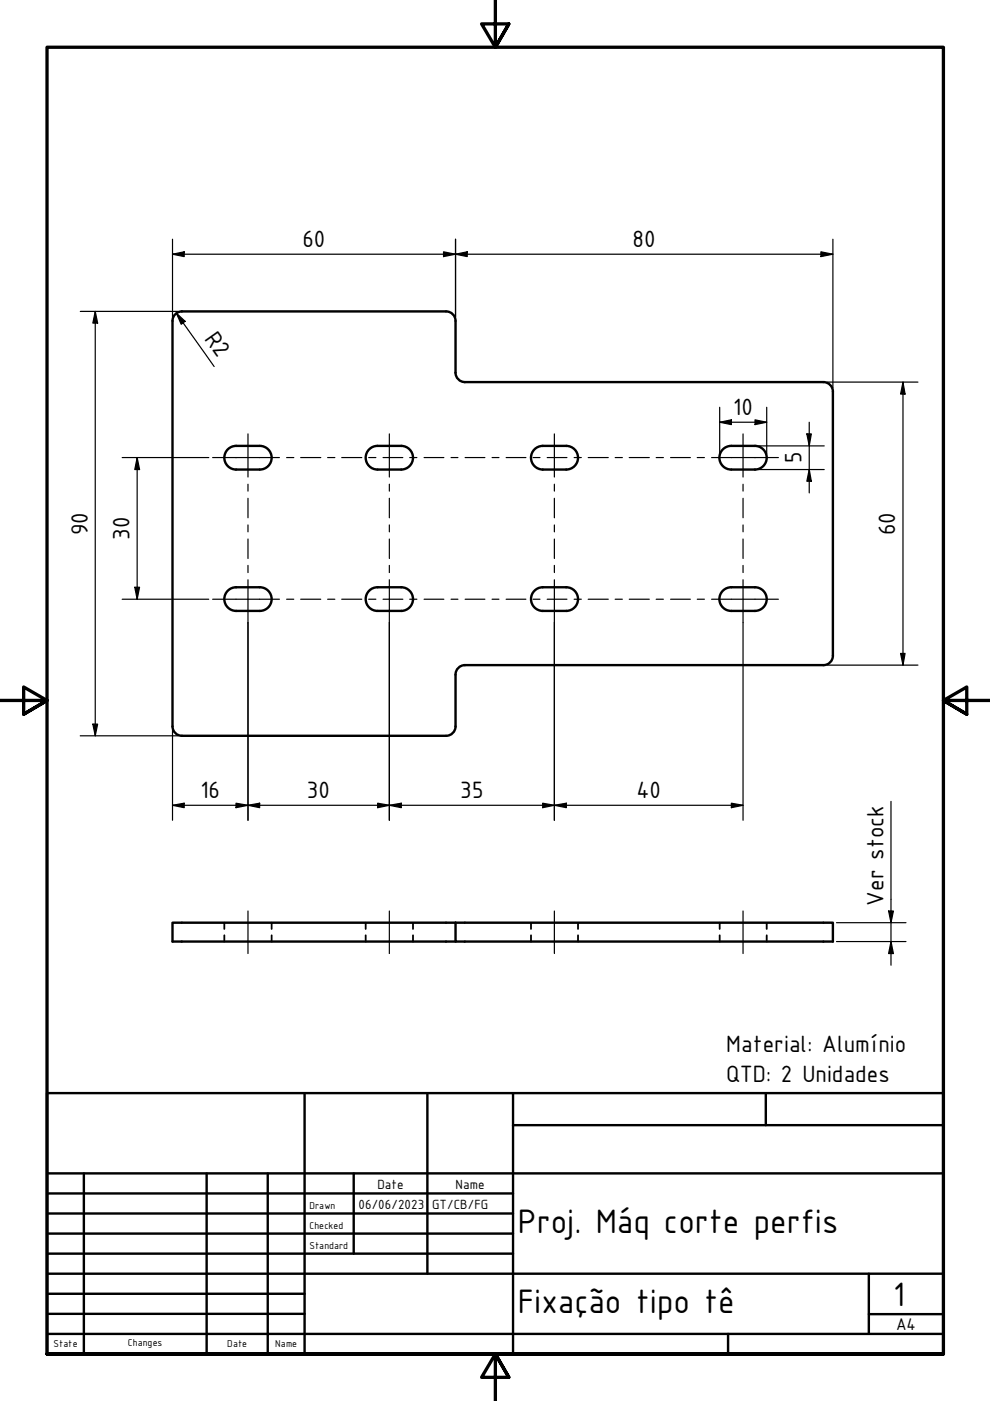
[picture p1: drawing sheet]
<svg xmlns="http://www.w3.org/2000/svg" width="210mm" height="297mm" viewBox="0 0 210 297" stroke-linecap="round" stroke-linejoin="round" font-family="sans-serif">
<!-- layer: Visible (ISO) -->
<g fill="none" stroke="#000" stroke-width=".51">
<path d="M36.6 68.1v85.9M38.5 66h56.1a2 2 0 0 1 2 2M38.6 66a2 2 0 0 0-2 2M96.6 68.1v10.9a2 2 0 0 0 2 2M50 94.5h5.1a2.51 2.51 0 0 1 2.5 2.5 2.51 2.51 0 0 1-2.5 2.6h-5.1M50.1 94.5a2.51 2.51 0 0 0-2.5 2.5 2.51 2.51 0 0 0 2.5 2.6M80 94.5a2.51 2.51 0 0 0-2.5 2.5 2.51 2.51 0 0 0 2.5 2.6M80.1 94.5h5a2.51 2.51 0 0 1 2.5 2.5 2.51 2.51 0 0 1-2.5 2.6h-5M98.6 81h76M113.5 95.1l1-.5 .6-.1h4.9a2.51 2.51 0 0 1 2.6 2.5 2.51 2.51 0 0 1-2.5 2.6h-5a2.51 2.51 0 0 1-2.4-1.7 2.51 2.51 0 0 1 .8-2.8zM153.5 95.1l1-.5 .6-.1h5a2.51 2.51 0 0 1 2.5 2.5 2.51 2.51 0 0 1-2.5 2.6h-5.1a2.51 2.51 0 0 1-2.3-1.7 2.51 2.51 0 0 1 .8-2.8zM174.6 81a2 2 0 0 1 2 2"/>
<path d="M176.6 83v56a2 2 0 0 1-2 2M50 124.5h5.1a2.51 2.51 0 0 1 2.5 2.5 2.51 2.51 0 0 1-2.5 2.5h-5.1M50.1 124.5a2.51 2.51 0 0 0-2.5 2.5 2.51 2.51 0 0 0 2.5 2.5M80 124.5a2.51 2.51 0 0 0-2.5 2.5 2.51 2.51 0 0 0 2.5 2.5M80.1 124.5h5a2.51 2.51 0 0 1 2.5 2.5 2.51 2.51 0 0 1-2.5 2.5h-5M113.5 125.1l1-.5 .6-.1h4.9a2.51 2.51 0 0 1 2.6 2.5 2.51 2.51 0 0 1-2.5 2.5h-5a2.51 2.51 0 0 1-2.4-1.7 2.51 2.51 0 0 1 .8-2.7zM153.5 125.1l1-.5 .6-.1h5a2.51 2.51 0 0 1 2.5 2.5 2.51 2.51 0 0 1-2.5 2.5h-5.1a2.51 2.51 0 0 1-2.3-1.7 2.51 2.51 0 0 1 .8-2.7zM36.6 154a2 2 0 0 0 2 2M96.6 154a2 2 0 0 1-2 2h-56.1M96.6 143.1v10.9M98.6 141h76M98.6 141a2 2 0 0 0-2 2"/>
<path d="M96.6 195.6v4h80v-4h-140v4h60"/>
</g>
<!-- layer: Hidden (ISO) -->
<g fill="none" stroke="#000" stroke-width=".38">
<path d="M47.6 195.6v1.4M47.6 198.3v1.3M57.6 195.6v1.4M57.6 198.3v1.3M77.5 195.6v1.4M77.5 198.3v1.3M87.6 195.6v1.4M87.6 198.3v1.3M112.6 195.6v1.4M112.6 198.3v1.3M122.6 195.6v1.4M122.6 198.3v1.3"/>
<path d="M152.6 195.6v1.4M152.6 198.3v1.3M162.6 195.6v1.4M162.6 198.3v1.3"/>
</g>
<!-- layer: Border (ISO) -->
<path d="M105 0v10l-2.9-4.9h5.8l-2.9 4.9 2.9-4.9M0 148.5h10l-5-2.8v5.7l5-2.9-5 2.9M210 148.5h-10l5-2.8v5.7l-5-2.9 5 2.9M10 287.1v-277.1h190v277.1h-190h190M107.9 292l-2.9-4.9 2.9 4.9h-5.8l2.9-4.9v9.9" fill="none" stroke="#000" stroke-width=".7"/>
<!-- layer: Title (ISO) -->
<g fill="none" stroke="#000" stroke-width=".51">
<path d="M10 231.8h190v55.3h-190zM64.6 231.8v55.3M90.6 231.8v38.3M108.8 238.6h91.2M108.8 231.8v55.3M162.4 231.8v6.8M10 253h98.8M10 257.3h98.8M10 248.8h190M17.8 248.8v38.3M43.8 248.8v38.3M56.8 248.8v38.3"/>
<path d="M75 248.8v17M10 261.5h98.8M10 265.8h98.8M10 270.1h190M10 274.3h54.6M10 278.6h54.6M184.2 278.6h15.8M184.2 270.1v12.7M10 282.8h190M154.4 282.8v4.3"/>
</g>
<!-- layer: Dimension (ISO) -->
<g fill="none" stroke="#000" stroke-width=".25">
<path d="M36.6 53.9l2.5-.5v1zM36.6 53.9h140M36.6 50.7v16.5M94 53.4l2.6 .5-2.6 .5zM96.6 53.9l2.5-.5v1zM96.6 50.7v16.5M174.1 53.4l2.5 .5-2.5 .5zM176.6 50.7v31.5M17 66h20.8M20.2 66l.5 2.5h-1zM20.2 66v90M37.4 66.4l1.8 1.7-.8 .7z"/>
<path d="M37.4 66.4l8 11.3M25.9 97h18.4M29.1 97l.5 2.6h-1zM29.1 97v30M152.6 89.5l2.5-.5v1zM152.6 89.5h10M152.6 86.3v10M160.1 89l2.5 .5-2.5 .5zM160.8 94.5h14M160.8 99.6h14M162.6 86.3v10M171.1 92h.9l-.4 2.5z"/>
<path d="M171.6 99.6l.4 2.4h-.9zM171.6 89.5v15M175.4 81h19.2M191.5 81l.4 2.6h-1zM191.5 81v60M25.9 127h18.4M28.6 124.5h1l-.5 2.5zM52.6 132v41.9M82.5 132v41.9M117.5 132v41.9M157.5 132v41.9M190.9 138.5h1l-.4 2.5z"/>
<path d="M17 156h20.8M19.7 153.5h1l-.5 2.5zM36.6 154.8v19.1M175.4 141h19.2M36.6 170.7l2.5-.4v.9zM36.6 170.7h120.9M50 170.3l2.6 .4-2.6 .5zM52.6 170.7l2.5-.4v.9zM80.1 170.3l2.4 .4-2.4 .5zM82.5 170.7l2.6-.4v.9zM115.1 170.3l2.4 .4-2.4 .5zM117.5 170.7l2.6-.4v.9z"/>
<path d="M155.1 170.3l2.4 .4-2.4 .5zM188.9 169.9v34.7M177.4 199.6h14.7M177.4 195.6h14.7M188.4 193.2h1l-.5 2.4zM188.9 199.6l.5 2.6h-1z"/>
</g>
<g fill="#000">
<path d="M36.6 53.9l2.5-.5v1z" fill-rule="evenodd"/>
<path d="M94 53.4l2.6 .5-2.6 .5z" fill-rule="evenodd"/>
<path d="M96.6 53.9l2.5-.5v1z" fill-rule="evenodd"/>
<path d="M174.1 53.4l2.5 .5-2.5 .5z" fill-rule="evenodd"/>
<path d="M20.2 66l.5 2.5h-1z" fill-rule="evenodd"/>
<path d="M37.4 66.4l1.8 1.7-.8 .7z" fill-rule="evenodd"/>
<path d="M29.1 97l.5 2.6h-1z" fill-rule="evenodd"/>
<path d="M152.6 89.5l2.5-.5v1z" fill-rule="evenodd"/>
<path d="M160.1 89l2.5 .5-2.5 .5z" fill-rule="evenodd"/>
<path d="M171.1 92h.9l-.4 2.5z" fill-rule="evenodd"/>
<path d="M191.5 81l.4 2.6h-1z" fill-rule="evenodd"/>
<path d="M171.6 99.6l.4 2.4h-.9z" fill-rule="evenodd"/>
<path d="M28.6 124.5h1l-.5 2.5z" fill-rule="evenodd"/>
<path d="M190.9 138.5h1l-.4 2.5z" fill-rule="evenodd"/>
<path d="M19.7 153.5h1l-.5 2.5z" fill-rule="evenodd"/>
<path d="M36.6 170.7l2.5-.4v.9z" fill-rule="evenodd"/>
<path d="M50 170.3l2.6 .4-2.6 .5z" fill-rule="evenodd"/>
<path d="M52.6 170.7l2.5-.4v.9z" fill-rule="evenodd"/>
<path d="M80.1 170.3l2.4 .4-2.4 .5z" fill-rule="evenodd"/>
<path d="M82.5 170.7l2.6-.4v.9z" fill-rule="evenodd"/>
<path d="M115.1 170.3l2.4 .4-2.4 .5z" fill-rule="evenodd"/>
<path d="M117.5 170.7l2.6-.4v.9z" fill-rule="evenodd"/>
<path d="M155.1 170.3l2.4 .4-2.4 .5z" fill-rule="evenodd"/>
<path d="M188.4 193.2h1l-.5 2.4z" fill-rule="evenodd"/>
<path d="M188.9 199.6l.5 2.6h-1z" fill-rule="evenodd"/>
</g>
<!-- layer: Centerline (ISO) -->
<g fill="none" stroke="#000" stroke-width=".25">
<path d="M45.1 97h14.1M52.6 92v9.1M60.8 97h1.5M63.8 97h4.2M69.5 97h1.5M72.5 97h4.2M78.2 97h1.5M81.2 97h4.2M82.5 92v9.1M86.9 97h1.5M89.9 97h4.2M95.6 97h1.5"/>
<path d="M98.6 97h4.2M104.3 97h1.5M107.3 97h4.2M113 97h1.5M116 97h4.2M117.5 92v9.1M121.7 97h1.6M124.7 97h4.3M130.4 97h1.6M133.4 97h4.3M139.1 97h1.6M142.2 97h4.2"/>
<path d="M147.8 97h1.6M150.9 97h14.1M157.5 92v9.1M52.6 102.7v1.4M52.6 105.6v4.2M52.6 111.3v1.5M52.6 114.3v4.1M52.6 119.9v1.5M82.5 102.7v1.4M82.5 105.6v4.2M82.5 111.3v1.5M82.5 114.3v4.1"/>
<path d="M82.5 119.9v1.5M117.5 102.7v1.4M117.5 105.6v4.2M117.5 111.3v1.5M117.5 114.3v4.1M117.5 119.9v1.5M157.5 102.7v1.4M157.5 105.6v4.2M157.5 111.3v1.5M157.5 114.3v4.1M157.5 119.9v1.5M45.1 127h14.1"/>
<path d="M52.6 122.9v9.1M60.8 127h1.5M63.8 127h4.2M69.5 127h1.5M72.5 127h4.2M78.2 127h1.5M81.2 127h4.2M82.5 122.9v9.1M86.9 127h1.5M89.9 127h4.2M95.6 127h1.5M98.6 127h4.2"/>
<path d="M104.3 127h1.5M107.3 127h4.2M113 127h1.5M116 127h4.2M117.5 122.9v9.1M121.7 127h1.6M124.7 127h4.3M130.4 127h1.6M133.4 127h4.3M139.1 127h1.6M142.2 127h4.2M147.8 127h1.6"/>
<path d="M150.9 127h14.1M157.5 122.9v9.1M52.6 193.2v9M82.5 193.2v9M117.5 193.2v9M157.5 193.2v9"/>
</g>
<g font-size="7.7">
<text x="109.8" y="261.4">Proj. Máq corte perfis</text>
<text x="109.8" y="278.4">Fixação tipo tê</text>
<text x="189.4" y="276.8">1</text>
</g>
<g font-size="5.4">
<text x="64.1" y="52.3">60</text>
<text x="134.1" y="52.3">80</text>
<text x="43.2" y="71.8" transform="rotate(55 43.2 71.8)">R2</text>
<text x="155.4" y="87.9">10</text>
<text x="169.9" y="98.2" transform="rotate(-90 169.9 98.2)">5</text>
<text x="18.6" y="113.5" transform="rotate(-90 18.6 113.5)">90</text>
<text x="189.8" y="113.5" transform="rotate(-90 189.8 113.5)">60</text>
<text x="27.4" y="114.5" transform="rotate(-90 27.4 114.5)">30</text>
<text x="42.5" y="169.1">16</text>
<text x="65.1" y="169.1">30</text>
<text x="97.6" y="169.1">35</text>
<text x="134.9" y="169.1">40</text>
<text x="187.3" y="192.1" transform="rotate(-90 187.3 192.1)">Ver stock</text>
<text x="154" y="223.1">Material: Alumínio</text>
<text x="154" y="229.3">QTD: 2 Unidades</text>
</g>
<text font-size="3.9" x="190" y="282">A4</text>
<g font-size="3">
<text x="76" y="256.3">06/06/2023</text>
<text x="80" y="252">Date</text>
<text x="91.6" y="256.3">GT/CB/FG</text>
<text x="96.6" y="252">Name</text>
</g>
<g font-size="2.3">
<text x="65.6" y="256.3">Drawn</text>
<text x="65.6" y="260.5">Checked</text>
<text x="65.6" y="264.8">Standard</text>
<text x="11.4" y="285.7">State</text>
<text x="27.1" y="285.4">Changes</text>
<text x="48.2" y="285.7">Date</text>
<text x="58.4" y="285.7">Name</text>
</g>
</svg>
